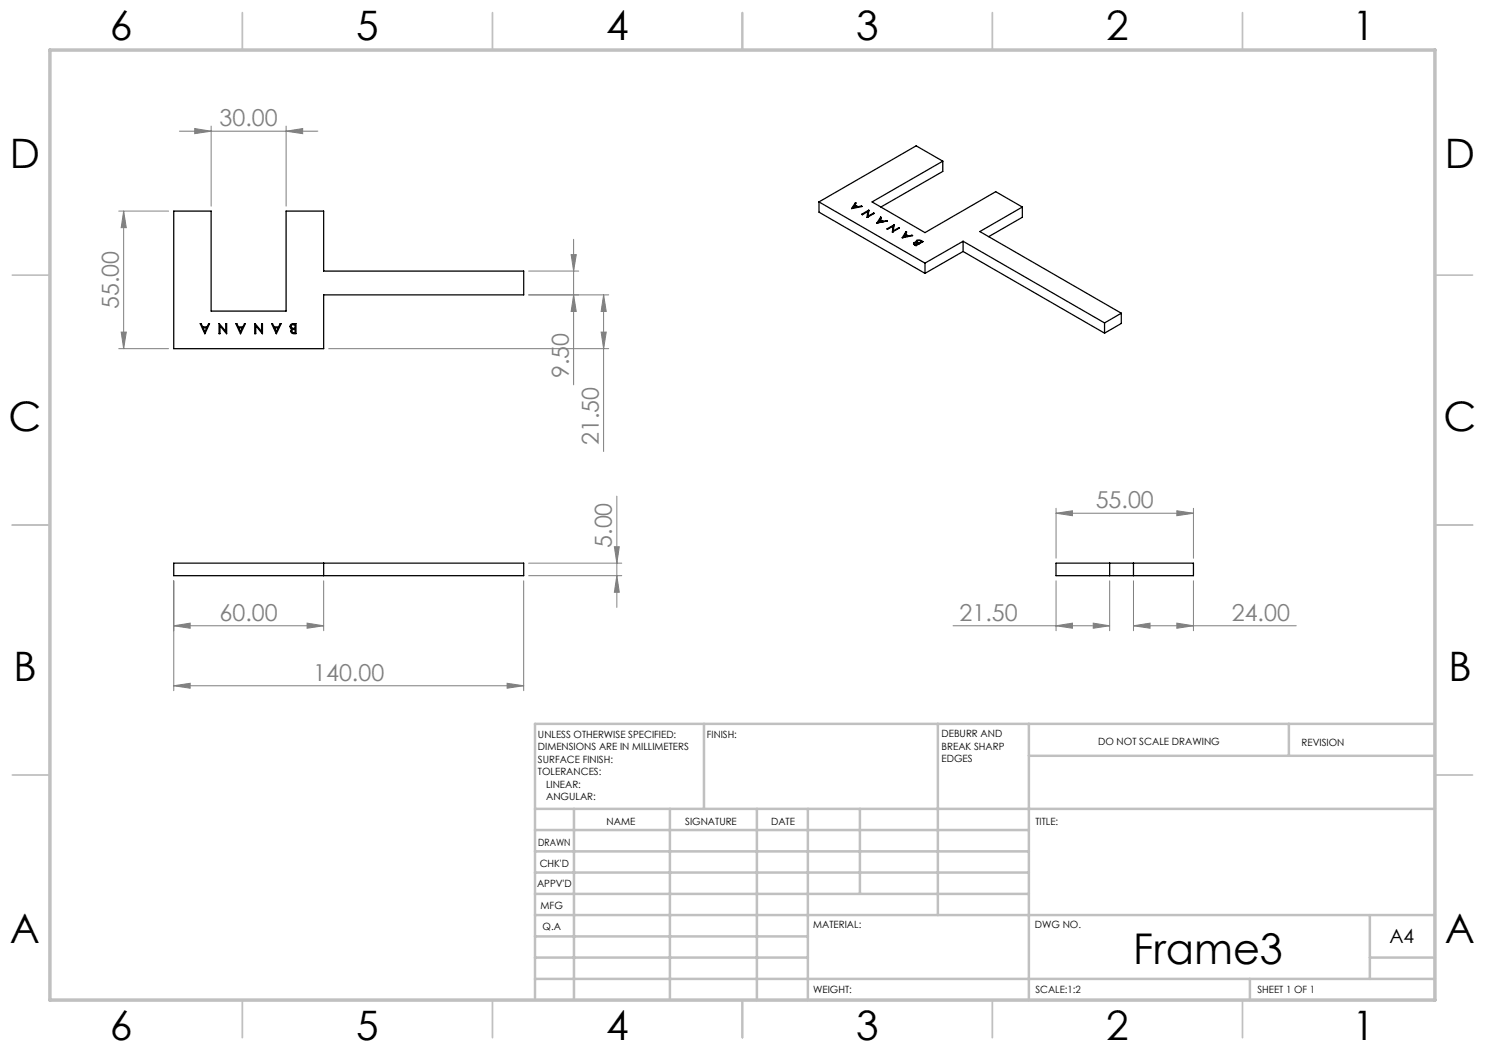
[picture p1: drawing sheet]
<svg xmlns="http://www.w3.org/2000/svg" width="297mm" height="210mm" viewBox="0 0 297 210" stroke-linecap="round" stroke-linejoin="round" font-family="sans-serif">
<g fill="none" stroke="#808080" stroke-width=".2">
<path d="M35.9 26.2h27.7M38.9 25.7l3.3 .5-3.3 .5zM42.2 25.2v16M57.2 26.2l3.3-.5v1zM57.2 25.2v16M23.7 42.2h10M24.7 42.2l.6 3.3h-1.1zM24.7 42.2v27.5M105.7 59h16M105.7 54.2h10M114.2 50.9h1.1l-.6 3.3zM114.7 59l.6 3.3h-1.1z"/>
<path d="M114.7 47.9v29.1M120.7 59v31.3M120.7 59l.5 3.3h-1zM23.7 69.7h10M24.2 66.4h1.1l-.6 3.3zM65.7 69.7h56M120.2 66.4h1l-.5 3.3zM123.4 99.2v22.3M34.7 116.2v21.9M64.7 116.2v9.9M104.7 116.2v21.9M105.7 112.6h18.7"/>
<path d="M105.7 115.1h18.7M122.9 109.4h1l-.5 3.2zM123.4 115.1l.5 3.4h-1zM211.2 102.6l3.3-.4v.9zM211.2 101.7v9.9M211.2 116.2v9.9M211.2 102.6h27.5M221.9 116.2v9.9M226.7 116.2v9.9M235.4 102.2l3.3 .4-3.3 .5zM238.7 101.7v9.9M238.7 116.2v9.9"/>
<path d="M34.7 137.2l3.3-.5v.9zM34.7 125.2l3.3-.6v1.1zM34.7 137.2h70M34.7 125.2h30M61.4 124.6l3.3 .6-3.3 .5zM101.4 136.7l3.3 .5-3.3 .4zM190.6 125.2h31.3M211.2 125.2l3.3-.6v1.1zM218.7 124.6l3.2 .6-3.2 .5zM226.7 125.2l3.3-.6v1.1zM226.7 125.2h32.6M235.4 124.6l3.3 .6-3.3 .5z"/>
</g>
<g fill="none" stroke="#c0c0c0" stroke-width=".35">
<path d="M48.5 2.5v7.5M98.5 2.5v7.5M148.5 2.5v7.5M198.5 2.5v7.5M248.5 2.5v7.5M2.5 55h7.5M287 55h7.5M2.5 105h7.5M287 105h7.5M2.5 155h7.5M287 155h7.5M48.5 200v7.5"/>
<path d="M98.5 200v7.5M148.5 200v7.5M198.5 200v7.5M248.5 200v7.5"/>
</g>
<g fill="none" stroke="#c0c0c0" stroke-width=".5">
<path d="M140.8 144.8v17M187.6 144.8v38.2M205.8 144.8v55.2M205.8 151.2h81.2M257.8 144.8v6.4M287 144.8h-180v55.2M107 161.8h180M107 178.8h98.8M107 174.5h98.8M107 170.3h98.8M107 166h98.8M114.8 161.8v38.2"/>
<path d="M134 161.8v38.2M151.4 161.8v38.2M161.6 161.8v38.2M172 161.8v17M107 195.8h180M107 191.5h54.6M107 187.3h54.6M107 183h180M250 195.8v4.2M274 191.5h13M274 183v12.8"/>
</g>
<path d="M10 10h277v190h-277z" fill="none" stroke="#c0c0c0" stroke-width=".7"/>
<g fill="#808080">
<path d="M34.7 137.2l3.3-.5v.9zM101.4 136.7l3.3 .5-3.3 .4zM34.7 125.2l3.3-.6v1.1zM61.4 124.6l3.3 .6-3.3 .5zM211.2 102.6l3.3-.4v.9zM235.4 102.2l3.3 .4-3.3 .5zM211.2 125.2l3.3-.6v1.1zM218.7 124.6l3.2 .6-3.2 .5zM226.7 125.2l3.3-.6v1.1zM235.4 124.6l3.3 .6-3.3 .5z"/>
<path d="M38.9 25.7l3.3 .5-3.3 .5zM57.2 26.2l3.3-.5v1z"/>
<path d="M120.2 66.4h1l-.5 3.3zM120.7 59l.5 3.3h-1z"/>
<path d="M114.7 59l.6 3.3h-1.1zM114.2 50.9h1.1l-.6 3.3z"/>
<path d="M122.9 109.4h1l-.5 3.2zM123.4 115.1l.5 3.4h-1zM24.7 42.2l.6 3.3h-1.1zM24.2 66.4h1.1l-.6 3.3z"/>
</g>
<g fill="none" stroke="#000" stroke-width=".25">
<path d="M188.6 32.2l-5.4-3-19.4 11.2M188.6 32.2l-14.2 8.2 10.6 6.1 14.1-8.2 5.4 3.1M188.6 32.2v2.1l-12.4 7.1M34.7 42.2h7.5v20h15v-20h7.5v12h40v4.8h-40v10.7h-30zM163.8 40.4l21.2 12.2M163.8 40.4v2l21.2 12.3M170.6 41.5v.2M171 41l.6 .3M171 41v.1M171.1 40.5l-.8 1.2 2.1-.4-.1-.1M171.1 40.5l.1 .1-.2 .4M171.1 40.5v.3"/>
<path d="M171.4 41.4v.1M171.4 41.4l-.8 .1M171.4 41.4l-.5-.3-.3 .4M171.6 41.3v.1M172.3 41.2l-.7 .1M172.3 41.2v.1M173.6 42.3l-.2 1.2 1.4-.8-.1-.1M173.6 42.3v1M173.6 43.2v.2M173.7 42l-.1 1.2M173.7 42l-1.4 .9 .2 .1 1.1-.7M173.7 42v.3"/>
<path d="M174.7 42.6l-1.1 .6M174.7 42.6v.1M175.6 44.5v.1M176 43.9l.7 .4M176 43.9v.2M176.1 43.4l-.7 1.2 2.1-.4-.2-.1M176.1 43.4l.2 .1-.3 .4M176.1 43.4v.3M176.5 44.3l-.9 .2M176.5 44.3l-.5-.3-.4 .5M176.5 44.3v.1M176.7 44.3v.1"/>
<path d="M177.3 44.1l-.6 .2M177.3 44.1v.1M178.5 46.4h.1M178.6 45.2l-.1 1.2M178.6 45.2v1.1M178.8 45l-.2 1.2 1.2-.7M178.8 45.2v-.2l-1.4 .8 .1 .1 1.1-.7M179.8 45.5l.1 .1-1.4 .8M179.8 45.5v.2M180.4 47.5h.1M180.7 47.4v.1M181.1 46.8l.6 .4"/>
<path d="M181.1 46.8v.2M181.2 46.3l.1 .1-.2 .4M181.2 46.3l-.8 1.2M181.2 46.3v.3M181.5 47.2v.1M181.5 47.2l-.8 .2M181.5 47.2l-.5-.3-.3 .5M181.7 47.2v.1M182.4 47.1h.1l-2.1 .4M182.4 47.1l-.7 .1M182.4 47.1v.1M182.8 48.5v.4"/>
<path d="M182.9 48.7v.3M183.1 48.9l.1 .1M183.1 48.9v.2M183.2 49v.1M183.3 48.5h-.5M183.3 48.5v.1M183.4 48.1h.9M183.4 48.1l-.2 .1 .1 .3M183.4 48.1v.5M183.4 48.3v.3M183.5 48.4l.2 .2M183.5 48.4v.2"/>
<path d="M183.7 48.7a.48 .48 0 0 0-.8 0l.2 .2M183.7 48.7l-.5 .3M183.7 48.7v.2M183.7 48.6h.1M183.7 48.6v.3M183.8 48.6v.2M184.3 48.1l.3 .2-1.4 .8-.4-.2v-.4M184.3 48.1v.2M184.4 48.4a.57 .57 0 0 0-1-.1l.1 .1M184.4 48.4l-.6 .2M184.4 48.4v.1M185 52.6v2.1"/>
<path d="M192.6 48.3l-7.6 4.3M192.6 48.3l28.3 16.3M192.6 48.3v2M192.6 50.3l28.3 16.3M192.6 50.3l-7.6 4.4M204.5 41.4l-8.5 4.9 28.3 16.3M204.5 41.4v2.1l-6.8 3.8M40 64.7h.2l.3 .7h.9l.3-.7h.2l-.9 2zM40.6 65.6h.7l-.3 .7zM43.8 64.7l1.4 1.6v-1.6h.1v2l-1.3-1.6v1.6h-.2zM47.2 64.7h.2l.3 .7h.9l.3-.7h.2l-1 2zM47.8 65.6h.7l-.4 .7z"/>
<path d="M48.1 66.7h.1M50.9 64.7l1.4 1.6v-1.6h.2v2l-1.3-1.6v1.6h-.3zM54.3 64.7h.2l.3 .7h.9l.3-.7h.2l-.9 2zM54.9 65.6h.7l-.3 .7zM58.2 65.1l.2-.1 .6-.1v.8a.51 .51 0 0 1-.6 0 .51 .51 0 0 1-.2-.6zM58.2 64.8l1-.1v2a.75 .75 0 0 1-1-.5l.2-.4-.3-.2-.1-.3zM58.5 65.9h.5v.6h-.2a.33 .33 0 0 1-.4-.2 .33 .33 0 0 1 .1-.4zM220.9 64.6v2M224.3 62.6l-3.4 2M224.3 62.6v2.1l-3.4 1.9M34.7 112.6h70v2.5h-70zM64.7 112.6v2.5"/>
<path d="M211.2 112.6h27.5v2.5h-27.5zM221.9 112.6v2.5M226.7 112.6v2.5"/>
</g>
<text font-size="8.5" x="226.7" y="192.7">Frame3</text>
<g font-size="8.1">
<text x="22" y="8">6</text>
<text x="71.2" y="8">5</text>
<text x="121.2" y="8">4</text>
<text x="171.3" y="8">3</text>
<text x="221.3" y="8">2</text>
<text x="270.5" y="8">1</text>
<text x="2" y="33.6">D</text>
<text x="289" y="33.6">D</text>
<text x="1.7" y="86.1">C</text>
<text x="288.7" y="86.1">C</text>
<text x="2.7" y="136.1">B</text>
<text x="289.7" y="136.1">B</text>
<text x="2" y="188.6">A</text>
<text x="289" y="188.6">A</text>
<text x="22" y="208">6</text>
<text x="71.2" y="208">5</text>
<text x="121.2" y="208">4</text>
<text x="171.3" y="208">3</text>
<text x="221.3" y="208">2</text>
<text x="270.5" y="208">1</text>
</g>
<g font-size="4.7" fill="#808080">
<text x="43.9" y="25.2">30.00</text>
<text x="23.7" y="61.8" transform="rotate(-90 23.7 61.8)">55.00</text>
<text x="113.7" y="75.7" transform="rotate(-90 113.7 75.7)">9.50</text>
<text x="119.7" y="89" transform="rotate(-90 119.7 89)">21.50</text>
<text x="219.1" y="101.6">55.00</text>
<text x="122.4" y="109.6" transform="rotate(-90 122.4 109.6)">5.00</text>
<text x="43.9" y="124.1">60.00</text>
<text x="191.9" y="124.1">21.50</text>
<text x="246.4" y="124.1">24.00</text>
<text x="62.6" y="136.1">140.00</text>
</g>
<text font-size="3.9" x="277.9" y="188.5">A4</text>
<g font-size="2">
<text x="107.6" y="147.6">UNLESS OTHERWISE SPECIFIED:</text>
<text x="141.4" y="147.6">FINISH:</text>
<text x="188.3" y="147.5">DEBURR AND</text>
<text x="188.3" y="150">BREAK SHARP</text>
<text x="219.6" y="149">DO NOT SCALE DRAWING</text>
<text x="260.3" y="149.2">REVISION</text>
<text x="107.6" y="150.1">DIMENSIONS ARE IN MILLIMETERS</text>
<text x="107.6" y="152.6">SURFACE FINISH:</text>
<text x="107.6" y="155.1">TOLERANCES:</text>
<text x="188.3" y="152.5">EDGES</text>
<text x="109.2" y="157.6">LINEAR:</text>
<text x="109.2" y="160.1">ANGULAR:</text>
<text x="121.3" y="165">NAME</text>
<text x="137" y="164.9">SIGNATURE</text>
<text x="154.2" y="164.9">DATE</text>
<text x="207.1" y="164.9">TITLE:</text>
<text x="107.6" y="169.1">DRAWN</text>
<text x="107.9" y="173.3">CHK'D</text>
<text x="107.4" y="177.4">APPV'D</text>
<text x="108.1" y="181.8">MFG</text>
<text x="108.5" y="186">Q.A</text>
<text x="162.6" y="185.5">MATERIAL:</text>
<text x="207" y="185.5">DWG NO.</text>
<text x="162.6" y="198.5">WEIGHT:</text>
<text x="207.1" y="198.6">SCALE:1:2</text>
<text x="251.5" y="198.6">SHEET 1 OF 1</text>
</g>
</svg>
